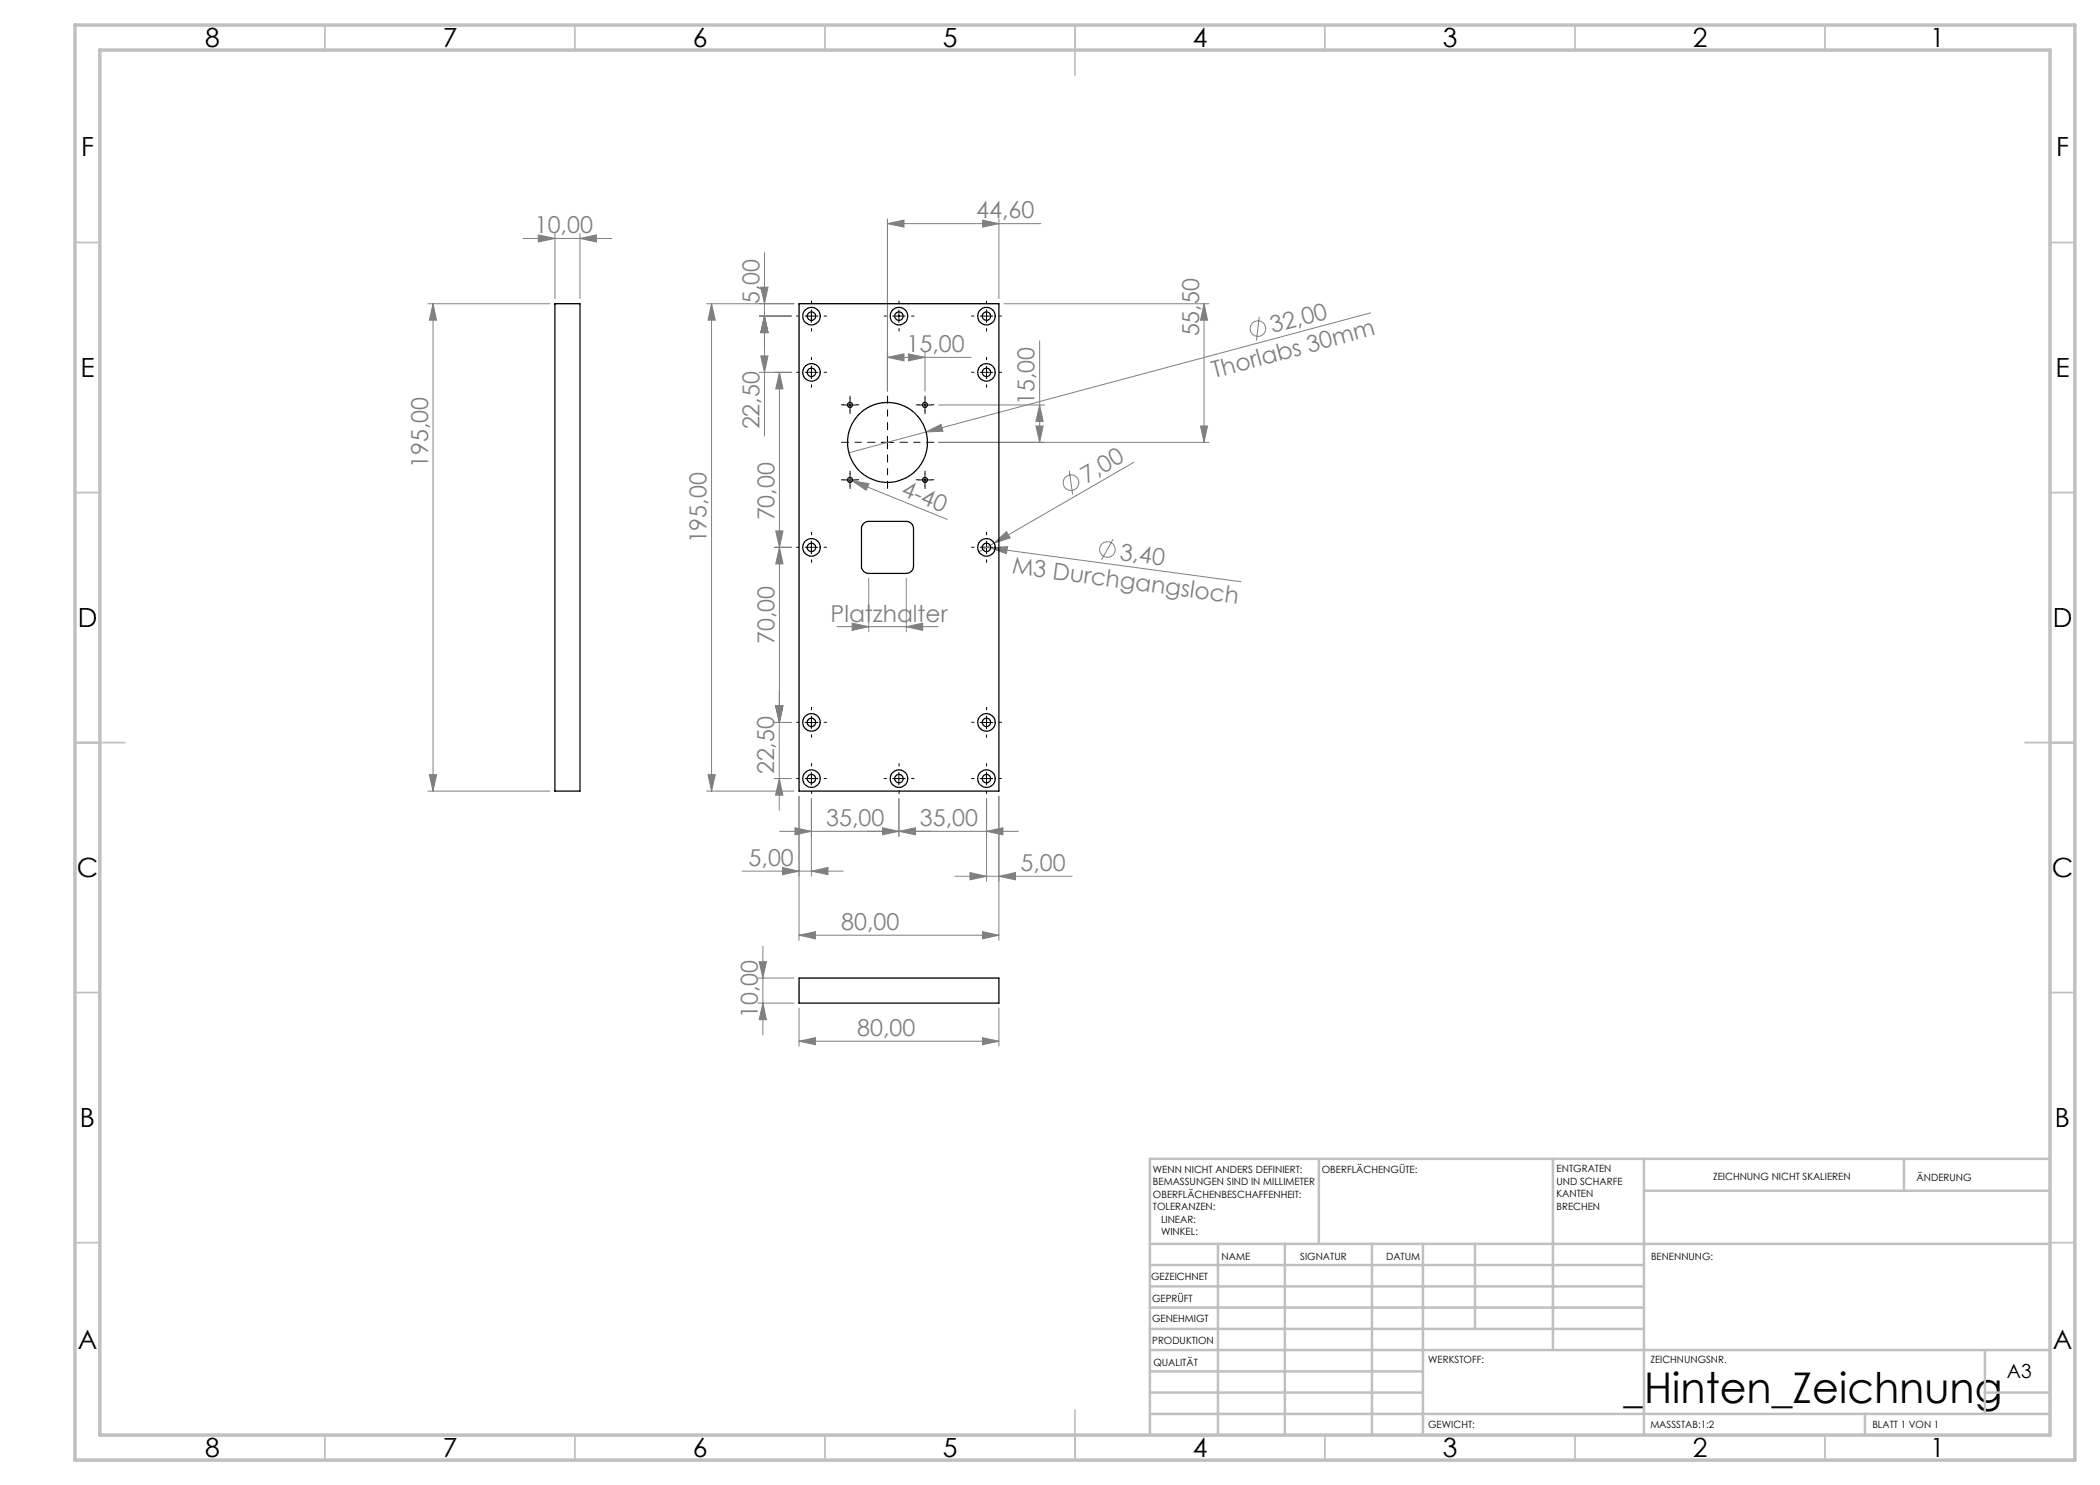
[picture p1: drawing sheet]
<svg xmlns="http://www.w3.org/2000/svg" width="420mm" height="297mm" viewBox="0 0 420 297" stroke-linecap="round" stroke-linejoin="round" font-family="sans-serif">
<g fill="none" stroke="#808080" stroke-width=".2">
<path d="M104.6 47.7h17.7M107.7 47l3.3 .7-3.3 .7zM111 46.7v13M116 47.7l3.3-.7v1.4zM116 46.7v13M152.2 57.4h1.4l-.7 3.3zM152.9 50.5v36.7M177.5 44.7l3.3-.7v1.4zM177.5 43.7v34.5M177.5 44.7h30.7M196.5 44l3.3 .7-3.3 .7zM199.8 43.7v16"/>
<path d="M85.6 60.7h24.4M86.6 60.7l.7 3.3h-1.4zM86.6 60.7v97.5M141.3 60.7h17.5M142.3 60.7l.8 3.3h-1.5zM142.3 60.7v97.5M151.9 74.5h6.4M151.9 63.2h6.4M152.2 71.2h1.4l-.7 3.3zM152.9 63.2l.7 3.3h-1.4zM155.9 74.5l.7 3.3h-1.4zM155.9 74.5v70"/>
<path d="M177.5 71.5l3.3-.7v1.4zM177.5 71.5h16.7M181.7 70.8l3.3 .7-3.3 .7zM185 70.5v7.7M200.8 60.7h41M207.9 68.2v20.3M240.8 60.7l.7 3.3h-1.4zM240.8 60.7v27.8M251.8 63.4l-.5 4.7M274.1 62.6l-104.3 28M169.5 95.8l1 .4M170.5 96.2l3.3 .5-.6 1.4z"/>
<path d="M170.5 96.2l18.9 7.7M185.2 86.4l3-1.5 .4 1.4zM187.7 88.5h54.1M187.7 81h21.2M207.2 85.2h1.4l-.7 3.3zM207.9 81l.7 3.3h-1.4zM213.9 94.2l.6 4.7M226.8 92.5l-28 16.1M240.1 85.2h1.4l-.7 3.3zM154.9 109.5h3.4M155.2 106.2h1.4l-.7 3.3zM155.9 109.5l.7 3.3h-1.4z"/>
<path d="M173.7 115.7v10.7M181.3 115.7v10.7M196.5 109.4l1.6 .2M198.1 109.6l3.4-.3-.2 1.4zM198.1 109.6l50.1 6.7M198.8 108.6l2.5-2.3 .7 1.3zM198.8 108.6l-3 1.7M222.6 107.8l-2.3 4.2M155.9 138.1v24M167.4 125.3h20.2M170.4 124.6l3.3 .7-3.3 .8zM181.3 125.3l3.2-.7v1.5z"/>
<path d="M85.6 158.2h24.4M85.9 154.9h1.4l-.7 3.3zM141.3 158.2h17.5M141.6 154.9h1.5l-.8 3.3zM154.8 144.5h3.5M154.8 155.7h3.5M155.1 141.2h1.5l-.7 3.3zM155.2 141.2h1.4l-.7 3.3zM155.9 155.7l.7 3.3h-1.5zM159.8 159.2v28.9M162.3 159.7v15.5M179.8 159.7v7.5"/>
<path d="M197.3 159.7v16.5M199.8 159.2v28.9M148.4 174.2h20.2M155.9 166.3h47.8M156.5 173.5l3.3 .7-3.3 .7zM159 165.6l3.3 .7-3.3 .7zM162.3 174.2l3.3-.7v1.4zM176.5 165.6l3.3 .7-3.3 .7zM179.8 166.3l3.3-.7v1.4zM191 175.3h23.4M194 174.5l3.3 .8-3.3 .7zM197.3 166.3l3.3-.7v1.4z"/>
<path d="M199.8 175.3l3.3-.8v1.5zM151.6 195.6h7.2M151.8 192.3h1.5l-.7 3.3zM152.6 189.3v17.7M159.8 187l3.3-.7v1.5zM159.8 187h40M196.5 186.3l3.3 .7-3.3 .8zM151.6 200.6h7.2M152.6 200.6l.7 3.3h-1.5zM159.8 208.2l3.3-.7v1.4zM159.8 201.6v7.6M159.8 208.2h40"/>
<path d="M196.5 207.5l3.3 .7-3.3 .7zM199.8 201.6v7.6"/>
<circle cx="251.6" cy="65.7" r="1.56"/>
<circle cx="214.2" cy="96.5" r="1.56"/>
<circle cx="221.5" cy="109.9" r="1.55"/>
</g>
<g fill="none" stroke="#000" stroke-width=".2" stroke-dasharray="15.2 1.3 1.3 1.3">
<path d="M159.8 74.5h-.5M159.8 63.2h-.5M162.3 72v-.5M162.3 77v.5M162.3 60.7v-.5M162.3 65.7v.5M164.8 74.5h.5M164.8 63.2h.5M170 79.7v-.5M177.3 63.2h-.5M179.8 60.7v-.5M179.8 65.7v.5"/>
<path d="M182.3 63.2h.5M185 79.7v-.5M194.8 63.2h-.5M194.8 74.5h-.5M197.3 60.7v-.5M197.3 65.7v.5M197.3 72v-.5M197.3 77v.5M199.8 63.2h.5M199.8 74.5h.5M168.8 81h-.5M168.8 96h-.5"/>
<path d="M170 82.2v.5M170 94.7v-.5M170 97.2v.5M171.3 81h.5M171.3 96h.5M183.8 81h-.5M183.8 96h-.5M185 82.2v.5M185 94.7v-.5M185 97.2v.5M186.3 81h.5M186.3 96h.5"/>
<path d="M159.8 109.5h-.5M162.3 107v-.5M162.3 112v.5M164.8 109.5h.5M194.8 109.5h-.5M197.3 107v-.5M197.3 112v.5M199.8 109.5h.5M159.8 155.7h-.5M159.8 144.5h-.5M162.3 153.2v-.5M162.3 158.2v.5"/>
<path d="M162.3 142v-.5M162.3 147v.5M164.8 155.7h.5M164.8 144.5h.5M177.3 155.7h-.5M179.8 153.2v-.5M179.8 158.2v.5M182.3 155.7h.5M194.8 144.5h-.5M194.8 155.7h-.5M197.3 142v-.5M197.3 147v.5"/>
<path d="M197.3 153.2v-.5M197.3 158.2v.5M199.8 144.5h.5M199.8 155.7h.5"/>
</g>
<path d="M175 88.5h-6.7M177.5 86v-6.8M177.5 91v6.7M180 88.5h6.8" fill="none" stroke="#000" stroke-width=".2" stroke-dasharray="15.2 1.3 1.3 1.3" stroke-dashoffset="13.8"/>
<g fill="none" stroke="#000" stroke-width=".2">
<path d="M161 63.2h2.5M161 74.5h2.5M162.3 62v2.5M162.3 73.2v2.5M170 79.7v2.5M178.5 63.2h2.5M179.8 62v2.5M185 79.7v2.5M196 63.2h2.5M196 74.5h2.5M197.3 62v2.5M197.3 73.2v2.5"/>
<path d="M168.7 81h2.5M168.7 96h2.5M170 94.7v2.5M176.2 88.5h2.6M177.5 87.2v2.5M183.7 81h2.5M183.7 96h2.5M185 94.7v2.5M161 109.5h2.5M162.3 108.2v2.5M196 109.5h2.5M197.3 108.2v2.5"/>
<path d="M161 144.5h2.5M161 155.7h2.5M162.3 143.2v2.5M162.3 154.5v2.5M178.5 155.7h2.5M179.8 154.5v2.5M196 144.5h2.5M196 155.7h2.5M197.3 143.2v2.5M197.3 154.5v2.5"/>
</g>
<g fill="none" stroke="#c0c0c0" stroke-width=".35">
<path d="M65 5v5M115 5v5M165 5v5M215 5v10M265 5v5M315 5v5M365 5v5M15 48.5h5M410 48.5h5M15 98.5h5M410 98.5h5M15 148.5h10"/>
<path d="M405 148.5h10M15 198.5h5M410 198.5h5M15 248.5h5M410 248.5h5M65 287v5M115 287v5M165 287v5M215 282v10M265 287v5M315 287v5M365 287v5"/>
</g>
<g fill="none" stroke="#c0c0c0" stroke-width=".5">
<path d="M263.8 231.8v17M310.6 231.8v38.2M328.8 231.8v55.2M328.8 238.2h81.2M380.8 231.8v6.4M410 231.8h-180v55.2M230 248.8h180M230 257.3h98.8M230 253h98.8M243.6 248.8v38.2M257 248.8v38.2M274.4 248.8v38.2"/>
<path d="M284.6 248.8v38.2M295 248.8v17M230 265.8h98.8M230 261.5h98.8M230 278.5h54.6M230 274.3h54.6M230 270h180M397 278.5h13M397 270v12.8M230 282.8h180M373 282.8v4.2"/>
</g>
<path d="M15 5h400v287h-400zM20 10h390v277h-390z" fill="none" stroke="#c0c0c0" stroke-width=".7"/>
<g fill="#808080">
<path d="M185.2 86.4l3-1.5 .4 1.4z"/>
<path d="M198.8 108.6l2.5-2.3 .7 1.3z"/>
<path d="M170.5 96.2l3.3 .5-.6 1.4z"/>
<path d="M198.1 109.6l3.4-.3-.2 1.4z"/>
<path d="M197.3 166.3l3.3-.7v1.4zM176.5 165.6l3.3 .7-3.3 .7zM162.3 174.2l3.3-.7v1.4zM156.5 173.5l3.3 .7-3.3 .7zM181.3 125.3l3.2-.7v1.5zM170.4 124.6l3.3 .7-3.3 .8z"/>
<path d="M159 165.6l3.3 .7-3.3 .7zM179.8 166.3l3.3-.7v1.4zM177.5 71.5l3.3-.7v1.4zM181.7 70.8l3.3 .7-3.3 .7zM107.7 47l3.3 .7-3.3 .7zM116 47.7l3.3-.7v1.4z"/>
<path d="M159.8 208.2l3.3-.7v1.4zM196.5 207.5l3.3 .7-3.3 .7z"/>
<path d="M177.5 44.7l3.3-.7v1.4zM196.5 44l3.3 .7-3.3 .7z"/>
<path d="M199.8 175.3l3.3-.8v1.5zM194 174.5l3.3 .8-3.3 .7z"/>
<path d="M152.2 71.2h1.4l-.7 3.3zM152.9 63.2l.7 3.3h-1.4zM155.2 106.2h1.4l-.7 3.3zM155.9 74.5l.7 3.3h-1.4zM155.2 141.2h1.4l-.7 3.3zM155.9 109.5l.7 3.3h-1.4zM155.9 155.7l.7 3.3h-1.5zM155.1 141.2h1.5l-.7 3.3zM152.9 63.2l.7 3.3h-1.4zM152.2 57.4h1.4l-.7 3.3zM240.1 85.2h1.4l-.7 3.3zM240.8 60.7l.7 3.3h-1.4zM207.2 85.2h1.4l-.7 3.3zM207.9 81l.7 3.3h-1.4zM152.6 200.6l.7 3.3h-1.5zM151.8 192.3h1.5l-.7 3.3z"/>
<path d="M142.3 60.7l.8 3.3h-1.5zM141.6 154.9h1.5l-.8 3.3zM86.6 60.7l.7 3.3h-1.4zM85.9 154.9h1.4l-.7 3.3z"/>
<path d="M159.8 187l3.3-.7v1.5zM196.5 186.3l3.3 .7-3.3 .8z"/>
</g>
<g fill="none" stroke="#000" stroke-width=".25">
<path d="M111 60.7h5v97.5h-5zM159.8 60.7h40v97.5h-40zM172.7 104.7l.5-.3 .5-.1h7.6a1.45 1.45 0 0 1 1.4 1.4v7.5a1.45 1.45 0 0 1-1.4 1.5h-7.6a1.45 1.45 0 0 1-1.4-1.5v-7.8zM159.8 195.6h40v5h-40z"/>
<circle cx="162.3" cy="63.2" r=".84"/>
<circle cx="162.3" cy="74.5" r=".85"/>
<circle cx="162.3" cy="63.2" r="1.75"/>
<circle cx="162.3" cy="74.5" r="1.75"/>
<circle cx="179.8" cy="63.2" r=".85"/>
<circle cx="179.8" cy="63.2" r="1.75"/>
<circle cx="197.3" cy="63.2" r=".85"/>
<circle cx="197.3" cy="74.5" r=".86"/>
<circle cx="197.3" cy="63.2" r="1.75"/>
<circle cx="197.3" cy="74.5" r="1.75"/>
<circle cx="170" cy="96" r=".5"/>
<circle cx="170" cy="81" r=".5"/>
<circle cx="177.5" cy="88.5" r="8"/>
<circle cx="185" cy="96" r=".5"/>
<circle cx="185" cy="81" r=".5"/>
<circle cx="162.3" cy="109.5" r=".84"/>
<circle cx="162.3" cy="109.5" r="1.75"/>
<circle cx="197.3" cy="109.5" r=".85"/>
<circle cx="197.3" cy="109.5" r="1.75"/>
<circle cx="162.3" cy="155.7" r=".84"/>
<circle cx="162.3" cy="144.5" r=".84"/>
<circle cx="162.3" cy="144.5" r="1.75"/>
<circle cx="162.3" cy="155.7" r="1.74"/>
<circle cx="179.8" cy="155.7" r=".85"/>
<circle cx="179.8" cy="155.7" r="1.74"/>
<circle cx="197.3" cy="155.7" r=".85"/>
<circle cx="197.3" cy="144.5" r=".85"/>
<circle cx="197.3" cy="144.5" r="1.75"/>
<circle cx="197.3" cy="155.7" r="1.74"/>
</g>
<text font-size="8.5" x="324.7" y="280.6">_Hinten_Zeichnung</text>
<g font-size="5.3">
<text x="41" y="9.5">8</text>
<text x="88.5" y="9.5">7</text>
<text x="138.5" y="9.5">6</text>
<text x="188.5" y="9.5">5</text>
<text x="238.5" y="9.5">4</text>
<text x="288.5" y="9.5">3</text>
<text x="338.5" y="9.5">2</text>
<text x="386" y="9.5">1</text>
<text x="16.2" y="31.2">F</text>
<text x="411.2" y="31.2">F</text>
<text x="16.1" y="75.5">E</text>
<text x="411.1" y="75.5">E</text>
<text x="15.5" y="125.5">D</text>
<text x="410.5" y="125.5">D</text>
<text x="15.4" y="175.5">C</text>
<text x="410.4" y="175.5">C</text>
<text x="16" y="225.5">B</text>
<text x="411" y="225.5">B</text>
<text x="15.5" y="269.7">A</text>
<text x="410.5" y="269.7">A</text>
<text x="41" y="291.5">8</text>
<text x="88.5" y="291.5">7</text>
<text x="138.5" y="291.5">6</text>
<text x="188.5" y="291.5">5</text>
<text x="238.5" y="291.5">4</text>
<text x="288.5" y="291.5">3</text>
<text x="338.5" y="291.5">2</text>
<text x="386" y="291.5">1</text>
</g>
<g font-size="4.7" fill="#808080">
<text x="107" y="46.7">10,00</text>
<text x="195.3" y="43.7">44,60</text>
<text x="151.9" y="60.9" transform="rotate(-90 151.9 60.9)">5,00</text>
<text x="181.3" y="70.4">15,00</text>
<text x="239.8" y="67.3" transform="rotate(-90 239.8 67.3)">55,50</text>
<text x="254.5" y="66.7" transform="rotate(-15 254.5 66.7)">32,00</text>
<text x="242.8" y="75.6" transform="rotate(-15 242.8 75.6)">Thorlabs 30mm</text>
<text x="206.9" y="81.1" transform="rotate(-90 206.9 81.1)">15,00</text>
<text x="151.9" y="85.9" transform="rotate(-90 151.9 85.9)">22,50</text>
<text x="85.6" y="93.6" transform="rotate(-90 85.6 93.6)">195,00</text>
<text x="180" y="99" transform="rotate(22 180 99)">4-40</text>
<text x="217.3" y="96.7" transform="rotate(-30 217.3 96.7)">7,00</text>
<text x="154.9" y="104.1" transform="rotate(-90 154.9 104.1)">70,00</text>
<text x="141.3" y="108.7" transform="rotate(-90 141.3 108.7)">195,00</text>
<text x="223.8" y="111.9" transform="rotate(8 223.8 111.9)">3,40</text>
<text x="202.3" y="114.7" transform="rotate(8 202.3 114.7)">M3 Durchgangsloch</text>
<text x="166.1" y="124.3">Platzhalter</text>
<text x="154.9" y="128.8" transform="rotate(-90 154.9 128.8)">70,00</text>
<text x="154.8" y="154.9" transform="rotate(-90 154.8 154.9)">22,50</text>
<text x="165.3" y="165.2">35,00</text>
<text x="184" y="165.2">35,00</text>
<text x="149.7" y="173.2">5,00</text>
<text x="204.1" y="174.2">5,00</text>
<text x="168.2" y="186">80,00</text>
<text x="151.6" y="203.6" transform="rotate(-90 151.6 203.6)">10,00</text>
<text x="171.5" y="207.2">80,00</text>
</g>
<text font-size="3.9" x="401.4" y="275.6">A3</text>
<g font-size="2">
<text x="230.6" y="234.6">WENN NICHT ANDERS DEFINIERT:</text>
<text x="230.6" y="237.1">BEMASSUNGEN SIND IN MILLIMETER</text>
<text x="230.6" y="239.6">OBERFLÄCHENBESCHAFFENHEIT:</text>
<text x="264.4" y="234.6">OBERFLÄCHENGÜTE:</text>
<text x="311.3" y="234.5">ENTGRATEN</text>
<text x="311.3" y="237">UND SCHARFE</text>
<text x="311.3" y="239.5">KANTEN</text>
<text x="342.6" y="236">ZEICHNUNG NICHT SKALIEREN</text>
<text x="383.3" y="236.2">ÄNDERUNG</text>
<text x="230.6" y="242.1">TOLERANZEN:</text>
<text x="232.2" y="244.6">LINEAR:</text>
<text x="311.3" y="242">BRECHEN</text>
<text x="232.2" y="247.1">WINKEL:</text>
<text x="244.3" y="252">NAME</text>
<text x="260" y="251.9">SIGNATUR</text>
<text x="277.2" y="251.9">DATUM</text>
<text x="330.2" y="251.9">BENENNUNG:</text>
<text x="230.2" y="256.1">GEZEICHNET</text>
<text x="230.4" y="260.3">GEPRÜFT</text>
<text x="230.4" y="264.4">GENEHMIGT</text>
<text x="230.5" y="268.8">PRODUKTION</text>
<text x="230.7" y="273.1">QUALITÄT</text>
<text x="285.6" y="272.5">WERKSTOFF:</text>
<text x="330.1" y="272.5">ZEICHNUNGSNR.</text>
<text x="285.6" y="285.5">GEWICHT:</text>
<text x="330.1" y="285.6">MASSSTAB:1:2</text>
<text x="374.5" y="285.6">BLATT 1 VON 1</text>
</g>
</svg>
